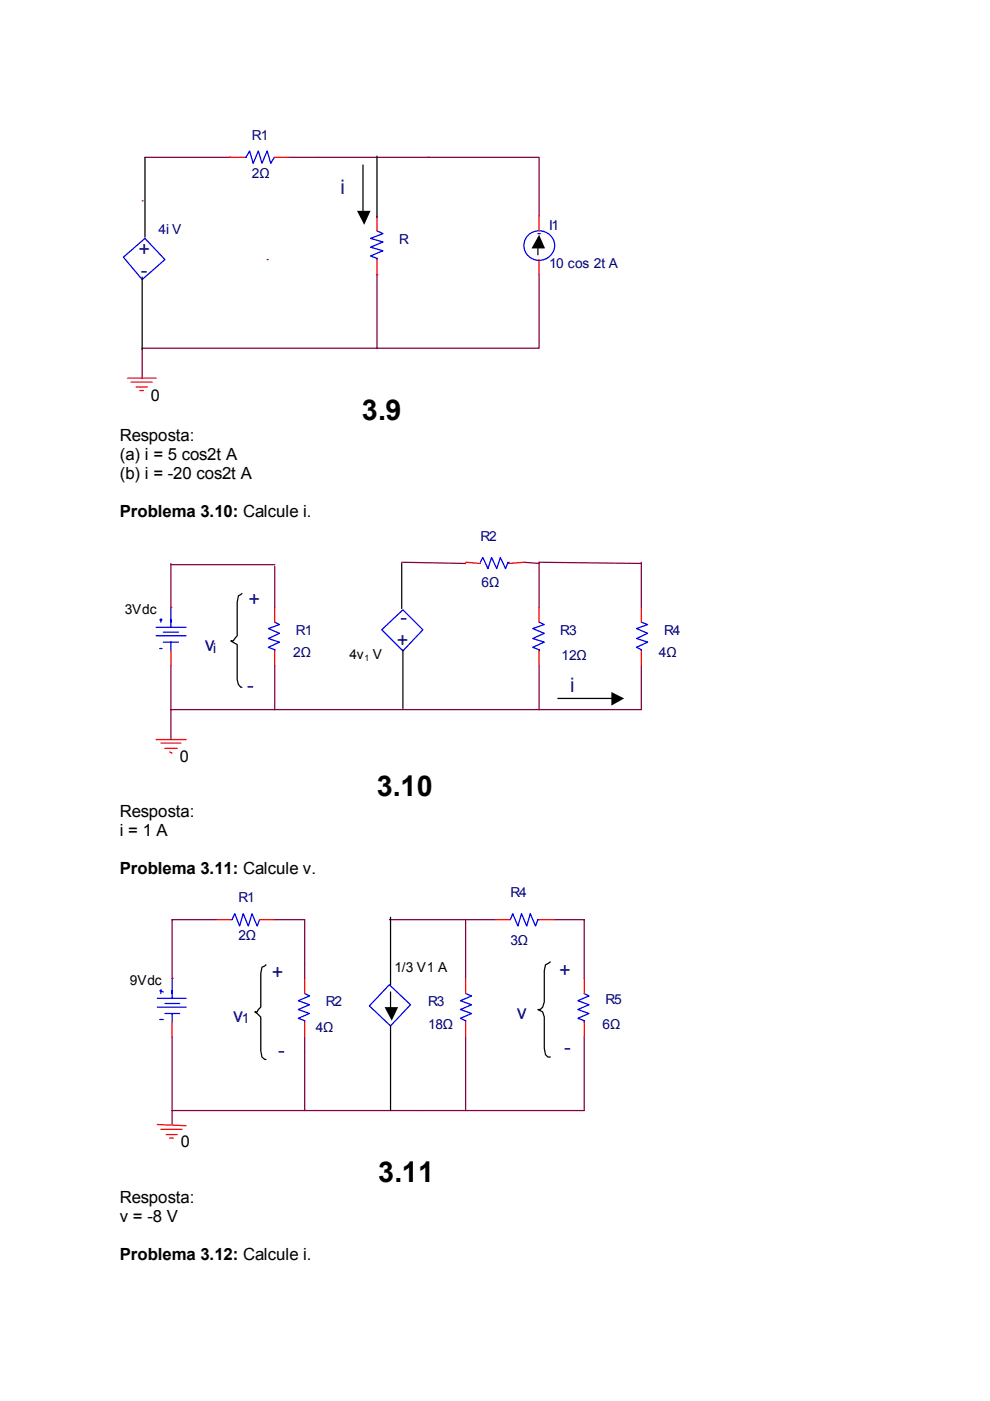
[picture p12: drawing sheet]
<svg xmlns="http://www.w3.org/2000/svg" width="210mm" height="297mm" viewBox="0 0 210 297" stroke-linecap="round" stroke-linejoin="round" font-family="sans-serif">
<g fill="none" stroke="#800040" stroke-width=".26">
<path d="M30.7 33.4h18M61.1 33.4h53.2v12.4M90.8 33.4h.1M30.1 42.6h.1M56.6 55h.1M79.9 58.3v15.5M114.3 58.3v15.5h-34.4M79.9 73.8h-49.8v6.4M36.2 119.5v9.3M36.2 119.7h22.1M85.2 119.2l13.5 .3M111.2 119.2l3.1 .3"/>
<path d="M136 119.5l-21.7-.3v9.6M136 119.2v9.6M58.3 120.1v8.7M36.2 141.1v15.7M58.3 141.1v9.4M114.3 141.1v9.4M136 141.1v9.4h-99.8M45.8 195h-9.3v12.4M58.3 195h6.3v12.4M82.5 195h22.6M98.7 195v12.4M117.5 195h6.4v12.4"/>
<path d="M36.5 219.9v18.5M64.6 219.9v15.6M98.7 219.9v15.6M123.9 219.9v15.6h-87.4"/>
</g>
<g fill="none" stroke="#00f" stroke-width=".26">
<path d="M51.8 33.4h.4l.7-1.4 .8 2.6 1.1-2.6 .7 2.6 1.1-2.6 .8 2.6 .8-1.2M26.2 54.5l4.5-4 4.3 4.5-4.9 4.3zM79.9 48.9l1.3 .6-2.6 1 2.6 .8-2.6 1.1 2.6 .8-2.6 1.1 1.3 .5v.2M112 49.8a3.2 3.2 0 0 1 4.7 .2 3.2 3.2 0 0 1-.6 4.7 3.2 3.2 0 0 1-4.2-.6 3.2 3.2 0 0 1 .1-4.3zM114 49.5h.6M101.9 119.2l.5-1 1.1 2.4 .7-2.4 1.1 2.4 .8-2.4 1.1 2.4 .5-1.4M107.9 119.2l-.2 .3M33.1 134.8h6.4M33.1 133h6.4M33.9 131.4h.5M33.9 137.5h.5M34.1 131.1v.8"/>
<path d="M34.6 134h3.2M34.6 136.1h3.2M36.2 128.8v4.2M36.2 136.1v1.9M58.3 131.9l1 .5-2.4 .9 2.4 1-2.4 1.1 2.4 .7-2.4 1.1 1.4 .6v.2M80.9 133.5l4.5-4.2 4.3 4.2-4.3 4.5zM114.3 131.9l1.1 .5-2.5 .9 2.5 1-2.5 1.1 2.5 .7-2.5 1.1 1.4 .6v.2M136 131.9l1.3 .5-2.3 .9 2.3 1-2.3 1.1 2.3 .7-2.3 1.1 1 .6v.2M48.9 195h.3l.6-1.3 1 2.6 .8-2.6 1.1 2.6 .7-2.6 1.1 2.6 .5-1.3M108.2 195l.5-1.3 1.1 2.6 .8-2.6 1.1 2.6 .7-2.6 1.1 2.6 .5-1.3h.3M33.4 213.5h6.1M33.4 211.7h6.1"/>
<path d="M33.9 210.1l.7 .2M33.9 216.2h.7M34.1 209.8v.9M35 212.8h3.1M35 214.9h3.1M36.5 207.4v4.3M36.5 214.9v1.8M64.6 210.7l1 .5-2.4 1 2.4 .8-2.4 1 2.4 .9-2.4 1 1.4 .5v.3M82.5 208.8l4.5 4.2-4.2 4.5-4.5-4.2zM98.7 210.7l1.3 .5-2.4 1 2.4 .8-2.4 1 2.4 .9-2.4 1 1.1 .5v.3M123.9 210.7l1 .5-2.4 1 2.4 .8-2.4 1 2.4 .9-2.4 1 1.4 .5v.3"/>
</g>
<g fill="none" stroke="#f00" stroke-width=".26">
<path d="M48.7 33.4h.1M48.7 33.4h3.1M58.2 33.4h2.9M79.9 58.3h.1M79.9 45.8v3.1M79.9 55v3.3M114.3 45.8v3.1M114.3 55v3.3M27 80.2h6.1M27.8 81h4.5M28.9 82h2.3M29.6 82.8h.8"/>
<path d="M98.7 119.2l3.2 .3M111.2 119.2l-3.3 .3M36.2 128.8h.1M36.2 138v3.1M58.3 128.8v3.1M58.3 138v3.1M114.3 128.8v3.1M114.3 138v3.1M136 128.8v3.1M136 138v3.1M33.1 156.8h6.4M34.1 157.6h4.3"/>
<path d="M35 158.7h2.6M36 159.4l.5 .3M45.8 195h3.1M55 195h3.3M105.1 195h3.1M114.3 195h3.2M36.5 207.4h.1M36.5 216.7v3.2M64.6 207.4v3.3M64.6 216.7v3.2M98.7 207.4v3.3M98.7 216.7v3.2"/>
<path d="M123.9 207.4v3.3M123.9 216.7v3.2M33.4 238.4l6.1 .3M34.1 239.4h4.5M35.2 240.5h2.4M36 241.3h.7"/>
</g>
<g fill="none" stroke="#000" stroke-width=".26">
<path d="M30.7 33.4v16.9M77 35v10.3M79.9 33.1v13M30.1 58.8v15.3M114 51.9v2.1M85.2 119.5v9.5M51.3 125.8l-.8 .5-.2 1.4v7.1l-.9 1.1h-.5l1.4 .8v7.4l.2 1 .6 .6h.2M85.4 137.8v12.4M118.3 148.1h11.9M82.8 194.5v14.3M56.4 204.6l-.9 .5-.2 1.3v7.1l-.8 1h-.5l1.3 1.1v7.2l.2 1.3 .6 .5h.3M82.8 210.3v3.7"/>
<path d="M82.8 217.5v18M116.7 204l-1 .6-.3 1.2v6.6l-.3 1.1-.5 .5h-.6l1.1 .5 .3 1.1v6.6l.3 1.4 .5 .5h.5"/>
</g>
<path d="M75.7 44.7h2.9l-1.4 3zM114.3 49.8l1.3 2.9h-2.9zM129.6 146.7l2.7 1.4-2.7 1.5zM81.5 213.5h2.9l-1.3 2.9z" fill="#000"/>
<g font-size="6.1">
<text x="76.7" y="89.1">3.9</text>
<text x="79.9" y="168.8">3.10</text>
<text x="80.2" y="250.7">3.11</text>
</g>
<g font-size="4.2" fill="#000080">
<text x="72.2" y="41.2">i</text>
<text x="29.4" y="54.2">+</text>
<text x="29.9" y="58.7">-</text>
<text x="52.7" y="128.4">+</text>
<text x="43.4" y="137.9">v</text>
<text x="84.2" y="137.2">+</text>
<text x="84.9" y="132.3">-</text>
<text x="52.4" y="146.6">-</text>
<text x="120.9" y="146.6">i</text>
<text x="57.7" y="207.6">+</text>
<text x="118.5" y="207.1">+</text>
<text x="49.4" y="216.7">v</text>
<text x="109.6" y="216.1">v</text>
<text x="59" y="224">-</text>
<text x="119.6" y="223.5">-</text>
</g>
<g font-size="3.6">
<text x="25.4" y="93.5">Resposta:</text>
<text x="25.4" y="97.5">(a) i = 5 cos2t A</text>
<text x="25.4" y="101.5">(b) i = -20 cos2t A</text>
<text x="25.4" y="109.6">Problema 3.10: Calcule i.</text>
<text x="25.4" y="173.2">Resposta:</text>
<text x="25.4" y="177.3">i = 1 A</text>
<text x="25.4" y="185.3">Problema 3.11: Calcule v.</text>
<text x="25.4" y="255.1">Resposta:</text>
<text x="25.4" y="259.2">v = -8 V</text>
<text x="25.4" y="267.2">Problema 3.12: Calcule i.</text>
</g>
<g font-size="3.4">
<text x="32" y="85">0</text>
<text x="38.1" y="161.6">0</text>
<text x="38.4" y="243.2">0</text>
</g>
<g font-size="2.9" fill="#000080">
<text x="53.4" y="29.7">R1</text>
<text x="53.4" y="37.7">2Ω</text>
<text x="33.6" y="49.5">4i V</text>
<text x="84.7" y="51.6">R</text>
<text x="116.4" y="48.8">I1</text>
<text x="116.4" y="56.7">10 cos 2t A</text>
<text x="101.9" y="114.8">R2</text>
<text x="102.1" y="124.5">6Ω</text>
<text x="62.7" y="134.6">R1</text>
<text x="118.8" y="134.6">R3</text>
<text x="140.8" y="134.6">R4</text>
<text x="45.2" y="138.3">i</text>
<text x="62.1" y="139.4">2Ω</text>
<text x="119" y="140">12Ω</text>
<text x="139.7" y="139.4">4Ω</text>
<text x="50.5" y="191.3">R1</text>
<text x="108.2" y="190.1">R4</text>
<text x="50.5" y="199.3">2Ω</text>
<text x="108.2" y="200.3">3Ω</text>
<text x="69.1" y="213.4">R2</text>
<text x="90.8" y="213.4">R3</text>
<text x="128.4" y="212.8">R5</text>
<text x="51.3" y="217">1</text>
<text x="67" y="218.9">4Ω</text>
<text x="90.8" y="218.1">18Ω</text>
<text x="127.8" y="218.1">6Ω</text>
</g>
<g font-size="2.9">
<text x="26.5" y="130.1">3Vdc</text>
<text x="74.1" y="139.6">4v V</text>
<text x="27.5" y="208.8">9Vdc</text>
<text x="83.7" y="206.2">1/3 V1 A</text>
</g>
<text font-size="1.9" x="77.3" y="140.2">1</text>
</svg>
